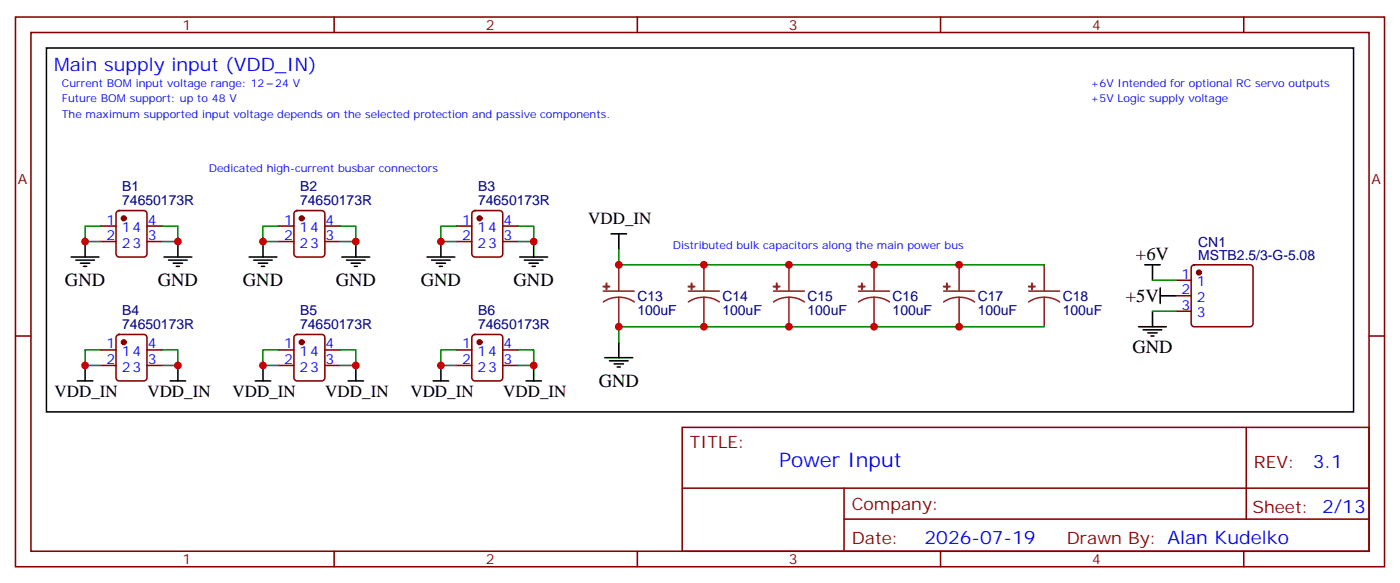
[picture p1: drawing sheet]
<svg xmlns="http://www.w3.org/2000/svg" width="319mm" height="133mm" viewBox="0 0 319 133" stroke-linecap="round" stroke-linejoin="round" font-family="sans-serif">
<g fill="none" stroke="#000" stroke-width=".35">
<path d="M10.6 10.9h298.1v82.9h-298.1zM16.2 58.6h6.4M17.3 59.3h4.2M18.3 60h2.2M19.4 55v3.6M37.4 58.6h6.3M38.5 59.3h4.2M39.5 60h2.1M40.6 55v3.6M56.8 58.6h6.3M57.9 59.3h4.2M58.9 60h2.1"/>
<path d="M60 55v3.6M78 58.6h6.3M79 59.3h4.3M80.1 60h2.1M81.1 55v3.6M97.4 58.6h6.3M98.4 59.3h4.3M99.5 60h2.1M100.5 55v3.6M118.5 58.6h6.4M119.6 59.3h4.2M120.6 60h2.2"/>
<path d="M121.7 55v3.6M139.3 53.3h3.6M141.1 53.3v3.5M19 60.7h.8M40.2 60.7h.7M59.6 60.7h.7M80.8 60.7h.7M100.2 60.7h.7M121.4 60.7h.7M141.1 78v3.5M259.6 74.4h6.4M260.7 75.1h4.2"/>
<path d="M261.1 60.3h3.5M261.8 75.8h2.1M262.5 76.6h.7M262.8 60.3v3.6M262.8 70.9v3.5M264.6 67.4h3.5M264.6 65.6v3.5M17.6 86.8h3.6M19.4 83.3v3.5M38.8 86.8h3.5M40.6 83.3v3.5M58.2 86.8h3.5"/>
<path d="M60 83.3v3.5M79.4 86.8h3.5M81.1 83.3v3.5M98.8 86.8h3.5M100.5 83.3v3.5M119.9 86.8h3.6M121.7 83.3v3.5M137.9 81.5h6.4M139 82.2h4.2M140.1 82.9h2.1M140.8 83.6h.7"/>
</g>
<g fill="none" stroke="#870000" stroke-width=".35">
<path d="M3.5 3.9h312.2v125.2h-312.2zM7.1 7.4h305.1v118.2h-305.1zM76.2 3.9v3.5M145.3 3.9v3.5M214.5 3.9v3.5M283.6 3.9v3.5M22.9 51.5h3.6M22.9 55h3.6M26.7 48.2l.5-.2h5.6a.71 .71 0 0 1 .7 .7v9.2a.76 .76 0 0 1-.7 .7h-5.6a.76 .76 0 0 1-.7-.7v-9.2zM33.5 51.5h3.5M33.5 55h3.5M63.5 51.5h3.5"/>
<path d="M63.5 55h3.5M67.3 48.2l.4-.2h5.7a.71 .71 0 0 1 .7 .7v9.2a.76 .76 0 0 1-.7 .7h-5.7a.76 .76 0 0 1-.7-.7v-9.2zM74.1 51.5h3.5M74.1 55h3.5M104.1 51.5h3.5M104.1 55h3.5M107.8 48.2l.5-.2h5.6a.71 .71 0 0 1 .8 .7v9.2a.76 .76 0 0 1-.8 .7h-5.6a.76 .76 0 0 1-.7-.7v-9.2zM114.7 51.5h3.5M114.7 55h3.5M3.5 76.6h3.6M22.9 79.7h3.6M26.7 76.4l.5-.2h5.6a.71 .71 0 0 1 .7 .7v9.2a.76 .76 0 0 1-.7 .7h-5.6a.76 .76 0 0 1-.7-.7v-9.2z"/>
<path d="M33.5 79.7h3.5M63.5 79.7h3.5M67.3 76.4l.4-.2h5.7a.71 .71 0 0 1 .7 .7v9.2a.76 .76 0 0 1-.7 .7h-5.7a.76 .76 0 0 1-.7-.7v-9.2zM74.1 79.7h3.5M104.1 79.7h3.5M107.8 76.4l.5-.2h5.6a.71 .71 0 0 1 .8 .7v9.2a.76 .76 0 0 1-.8 .7h-5.6a.76 .76 0 0 1-.7-.7v-9.2zM114.7 79.7h3.5M268.1 63.9h3.5M268.1 67.4h3.5M268.1 70.9h3.5M271.9 60.5l.4-.2h12.7a.71 .71 0 0 1 .8 .7v12.7a.76 .76 0 0 1-.8 .7h-12.7a.76 .76 0 0 1-.7-.7v-12.7zM312.2 76.6h3.5"/>
<path d="M22.9 83.3h3.6M33.5 83.3h3.5M63.5 83.3h3.5M74.1 83.3h3.5M104.1 83.3h3.5M114.7 83.3h3.5M155.6 97.4h156.6v28.2h-156.6zM284.2 97.4v20.9M155.6 111.2h156.5M192.5 118.3h119.6M192.5 111.2v14.1M76.2 125.6v3.5"/>
<path d="M145.3 125.6v3.5M214.5 125.6v3.5M283.6 125.6v3.5"/>
</g>
<g fill="#870000" stroke="#870000" stroke-width=".35">
<circle cx="273.4" cy="62.1" r=".53"/>
<circle cx="109.4" cy="78" r=".53"/>
<circle cx="68.8" cy="78" r=".53"/>
<circle cx="28.2" cy="78" r=".53"/>
<circle cx="109.4" cy="49.7" r=".53"/>
<circle cx="68.8" cy="49.7" r=".53"/>
<circle cx="28.2" cy="49.7" r=".53"/>
</g>
<g fill="none" stroke="#8c2424" stroke-width=".35">
<path d="M137.6 66.3h7M141.1 67.7l1.9 .3 1.6 .8M141.1 67.7l-1.8 .3-1.7 .8M141.1 60.3v6M141.1 67.7v6.7M157 66.3h7M160.5 67.7l1.9 .3 1.6 .8M160.5 67.7l-1.8 .3-1.7 .8M160.5 60.3v6M160.5 67.7v6.7M176.4 66.3h7M179.9 67.7l1.9 .3 1.6 .8"/>
<path d="M179.9 67.7l-1.8 .3-1.7 .8M179.9 60.3v6M179.9 67.7v6.7M195.8 66.3h7M199.3 67.7l1.9 .3 1.6 .8M199.3 67.7l-1.8 .3-1.7 .8M199.3 60.3v6M199.3 67.7v6.7M215.2 66.3h7M218.7 67.7l1.9 .3 1.6 .8M218.7 67.7l-1.8 .3-1.7 .8M218.7 60.3v6"/>
<path d="M218.7 67.7v6.7M234.6 66.3h7.1M238.1 67.7l1.9 .3 1.7 .8M238.1 67.7l-1.8 .3-1.7 .8M238.1 60.3v6M238.1 67.7v6.7"/>
</g>
<g fill="#8c2424" stroke="#8c2424" stroke-width=".35">
<path d="M215.2 65.3h1.4z"/>
<path d="M215.9 64.6v1.4z"/>
<path d="M195.8 65.3h1.4z"/>
<path d="M196.5 64.6v1.4z"/>
<path d="M176.4 65.3h1.4z"/>
<path d="M177.1 64.6v1.4z"/>
<path d="M157 65.3h1.4z"/>
<path d="M157.7 64.6v1.4z"/>
<path d="M137.6 65.3h1.4z"/>
<path d="M138.3 64.6v1.4z"/>
<path d="M234.6 65.3h1.4z"/>
<path d="M235.3 64.6v1.4z"/>
</g>
<g fill="none" stroke="#008700" stroke-width=".35">
<path d="M22.9 51.5h-3.5v3.5h3.5M37 51.5h3.6v3.5h-3.6M63.5 51.5h-3.5v3.5h3.5M77.6 51.5h3.5v3.5h-3.5M104.1 51.5h-3.6v3.5h3.6M118.2 51.5h3.5v3.5h-3.5M141.1 56.8v3.5h97M22.9 79.7h-3.5v3.6h3.5M37 79.7h3.6v3.6h-3.6M63.5 79.7h-3.5v3.6h3.5M77.6 79.7h3.5v3.6h-3.5M104.1 79.7h-3.6v3.6h3.6"/>
<path d="M118.2 79.7h3.5v3.6h-3.5M238.1 74.4h-97v3.6M262.8 70.9h5.3M262.8 63.9h5.3"/>
</g>
<g fill="#c00">
<circle cx="218.7" cy="74.4" r=".88"/>
<circle cx="218.7" cy="60.3" r=".88"/>
<circle cx="199.3" cy="74.4" r=".88"/>
<circle cx="199.3" cy="60.3" r=".88"/>
<circle cx="179.9" cy="74.4" r=".88"/>
<circle cx="179.9" cy="60.3" r=".88"/>
<circle cx="160.5" cy="74.4" r=".88"/>
<circle cx="160.5" cy="60.3" r=".88"/>
<circle cx="121.7" cy="83.3" r=".88"/>
<circle cx="100.5" cy="83.3" r=".88"/>
<circle cx="81.1" cy="83.3" r=".88"/>
<circle cx="60" cy="83.3" r=".88"/>
<circle cx="40.6" cy="83.3" r=".88"/>
<circle cx="19.4" cy="83.3" r=".88"/>
<circle cx="121.7" cy="55" r=".88"/>
<circle cx="100.5" cy="55" r=".88"/>
<circle cx="81.1" cy="55" r=".88"/>
<circle cx="60" cy="55" r=".88"/>
<circle cx="40.6" cy="55" r=".88"/>
<circle cx="19.4" cy="55" r=".88"/>
<circle cx="141.1" cy="74.4" r=".88"/>
<circle cx="141.1" cy="60.3" r=".88"/>
</g>
<text font-size="4.6" fill="#00f" x="177.7" y="106.4">Power Input</text>
<g font-size="4.2" fill="#00f">
<text x="12.3" y="16.2">Main supply input (VDD_IN)</text>
<text x="299.4" y="106.6">3.1</text>
<text x="210.8" y="124">2026-07-19</text>
</g>
<g font-size="4.2">
<text x="259" y="59.2">+6V</text>
<text x="14.8" y="65.3">GND</text>
<text x="36" y="65.3">GND</text>
<text x="55.4" y="65.3">GND</text>
<text x="76.6" y="65.3">GND</text>
<text x="96" y="65.3">GND</text>
<text x="117.1" y="65.3">GND</text>
<text x="256.7" y="68.8">+5V</text>
<text x="258.2" y="80.5">GND</text>
<text x="136.5" y="88.2">GND</text>
</g>
<g font-size="3.9">
<text x="134.1" y="51">VDD_IN</text>
<text x="12.5" y="90.4">VDD_IN</text>
<text x="33.6" y="90.4">VDD_IN</text>
<text x="53" y="90.4">VDD_IN</text>
<text x="74.2" y="90.4">VDD_IN</text>
<text x="93.6" y="90.4">VDD_IN</text>
<text x="114.8" y="90.4">VDD_IN</text>
</g>
<g font-size="3.9" fill="#800">
<text x="157.3" y="102">TITLE:</text>
<text x="286" y="106.6">REV:</text>
<text x="194.2" y="116.2">Company:</text>
<text x="285.6" y="116.8">Sheet: 2/13</text>
<text x="194.2" y="123.8">Date:</text>
<text x="243.3" y="123.9">Drawn By: Alan Kudelko</text>
</g>
<g font-size="3.2" fill="#800">
<text x="41.6" y="6.9">1</text>
<text x="110.8" y="6.9">2</text>
<text x="179.9" y="6.9">3</text>
<text x="249.1" y="6.9">4</text>
<text x="4.1" y="42">A</text>
<text x="312.7" y="42">A</text>
<text x="41.6" y="128.6">1</text>
<text x="110.8" y="128.6">2</text>
<text x="179.9" y="128.6">3</text>
<text x="249.1" y="128.6">4</text>
</g>
<g font-size="3.2" fill="#000080">
<text x="27.9" y="46.8">74650173R</text>
<text x="27.9" y="43.6">B1</text>
<text x="68.4" y="46.8">74650173R</text>
<text x="68.4" y="43.6">B2</text>
<text x="109" y="46.8">74650173R</text>
<text x="109" y="43.6">B3</text>
<text x="273.3" y="59.2">MSTB2.5/3-G-5.08</text>
<text x="273.3" y="56.2">CN1</text>
<text x="27.9" y="71.8">B4</text>
<text x="68.4" y="71.8">B5</text>
<text x="109" y="71.8">B6</text>
<text x="145.3" y="71.7">100uF</text>
<text x="145.3" y="68.5">C13</text>
<text x="164.7" y="71.7">100uF</text>
<text x="164.7" y="68.5">C14</text>
<text x="184.1" y="71.7">100uF</text>
<text x="184.1" y="68.5">C15</text>
<text x="203.6" y="71.7">100uF</text>
<text x="203.6" y="68.5">C16</text>
<text x="223" y="71.7">100uF</text>
<text x="223" y="68.5">C17</text>
<text x="242.4" y="71.7">100uF</text>
<text x="242.4" y="68.5">C18</text>
<text x="27.9" y="75">74650173R</text>
<text x="68.4" y="75">74650173R</text>
<text x="109" y="75">74650173R</text>
</g>
<g font-size="3.2" fill="#00f">
<text x="24.3" y="51.2">1</text>
<text x="27.8" y="52.9">14</text>
<text x="33.7" y="51.2">4</text>
<text x="64.8" y="51.2">1</text>
<text x="68.3" y="52.9">14</text>
<text x="74.3" y="51.2">4</text>
<text x="105.4" y="51.2">1</text>
<text x="108.9" y="52.9">14</text>
<text x="114.8" y="51.2">4</text>
<text x="24.3" y="54.7">2</text>
<text x="27.8" y="56.4">23</text>
<text x="33.7" y="54.7">3</text>
<text x="64.8" y="54.7">2</text>
<text x="68.3" y="56.4">23</text>
<text x="74.3" y="54.7">3</text>
<text x="105.4" y="54.7">2</text>
<text x="108.9" y="56.4">23</text>
<text x="114.8" y="54.7">3</text>
<text x="269.4" y="63.5">1</text>
<text x="272.9" y="65.3">1</text>
<text x="269.4" y="67">2</text>
<text x="269.4" y="70.6">3</text>
<text x="272.9" y="68.8">2</text>
<text x="272.9" y="72.3">3</text>
<text x="24.3" y="79.4">1</text>
<text x="24.3" y="82.9">2</text>
<text x="27.8" y="81.1">14</text>
<text x="33.7" y="82.9">3</text>
<text x="33.7" y="79.4">4</text>
<text x="64.8" y="79.4">1</text>
<text x="64.8" y="82.9">2</text>
<text x="68.3" y="81.1">14</text>
<text x="74.3" y="82.9">3</text>
<text x="74.3" y="79.4">4</text>
<text x="105.4" y="79.4">1</text>
<text x="105.4" y="82.9">2</text>
<text x="108.9" y="81.1">14</text>
<text x="114.8" y="82.9">3</text>
<text x="114.8" y="79.4">4</text>
<text x="27.8" y="84.7">23</text>
<text x="68.3" y="84.7">23</text>
<text x="108.9" y="84.7">23</text>
</g>
<g font-size="2.5" fill="#00f">
<text x="14.1" y="19.8">Current BOM input voltage range: 12</text>
<text x="14.1" y="23.3">Future BOM support: up to 48 V</text>
<text x="62.8" y="19.8">24 V</text>
<text x="248.7" y="23.3">+5V Logic supply voltage</text>
<text x="248.7" y="19.8">+6V Intended for optional RC servo outputs</text>
<text x="14.1" y="26.8">The maximum supported input voltage depends on the selected protection and passive components.</text>
<text x="47.6" y="39.2">Dedicated high-current busbar connectors</text>
<text x="153.5" y="56.8">Distributed bulk capacitors along the main power bus</text>
</g>
</svg>
